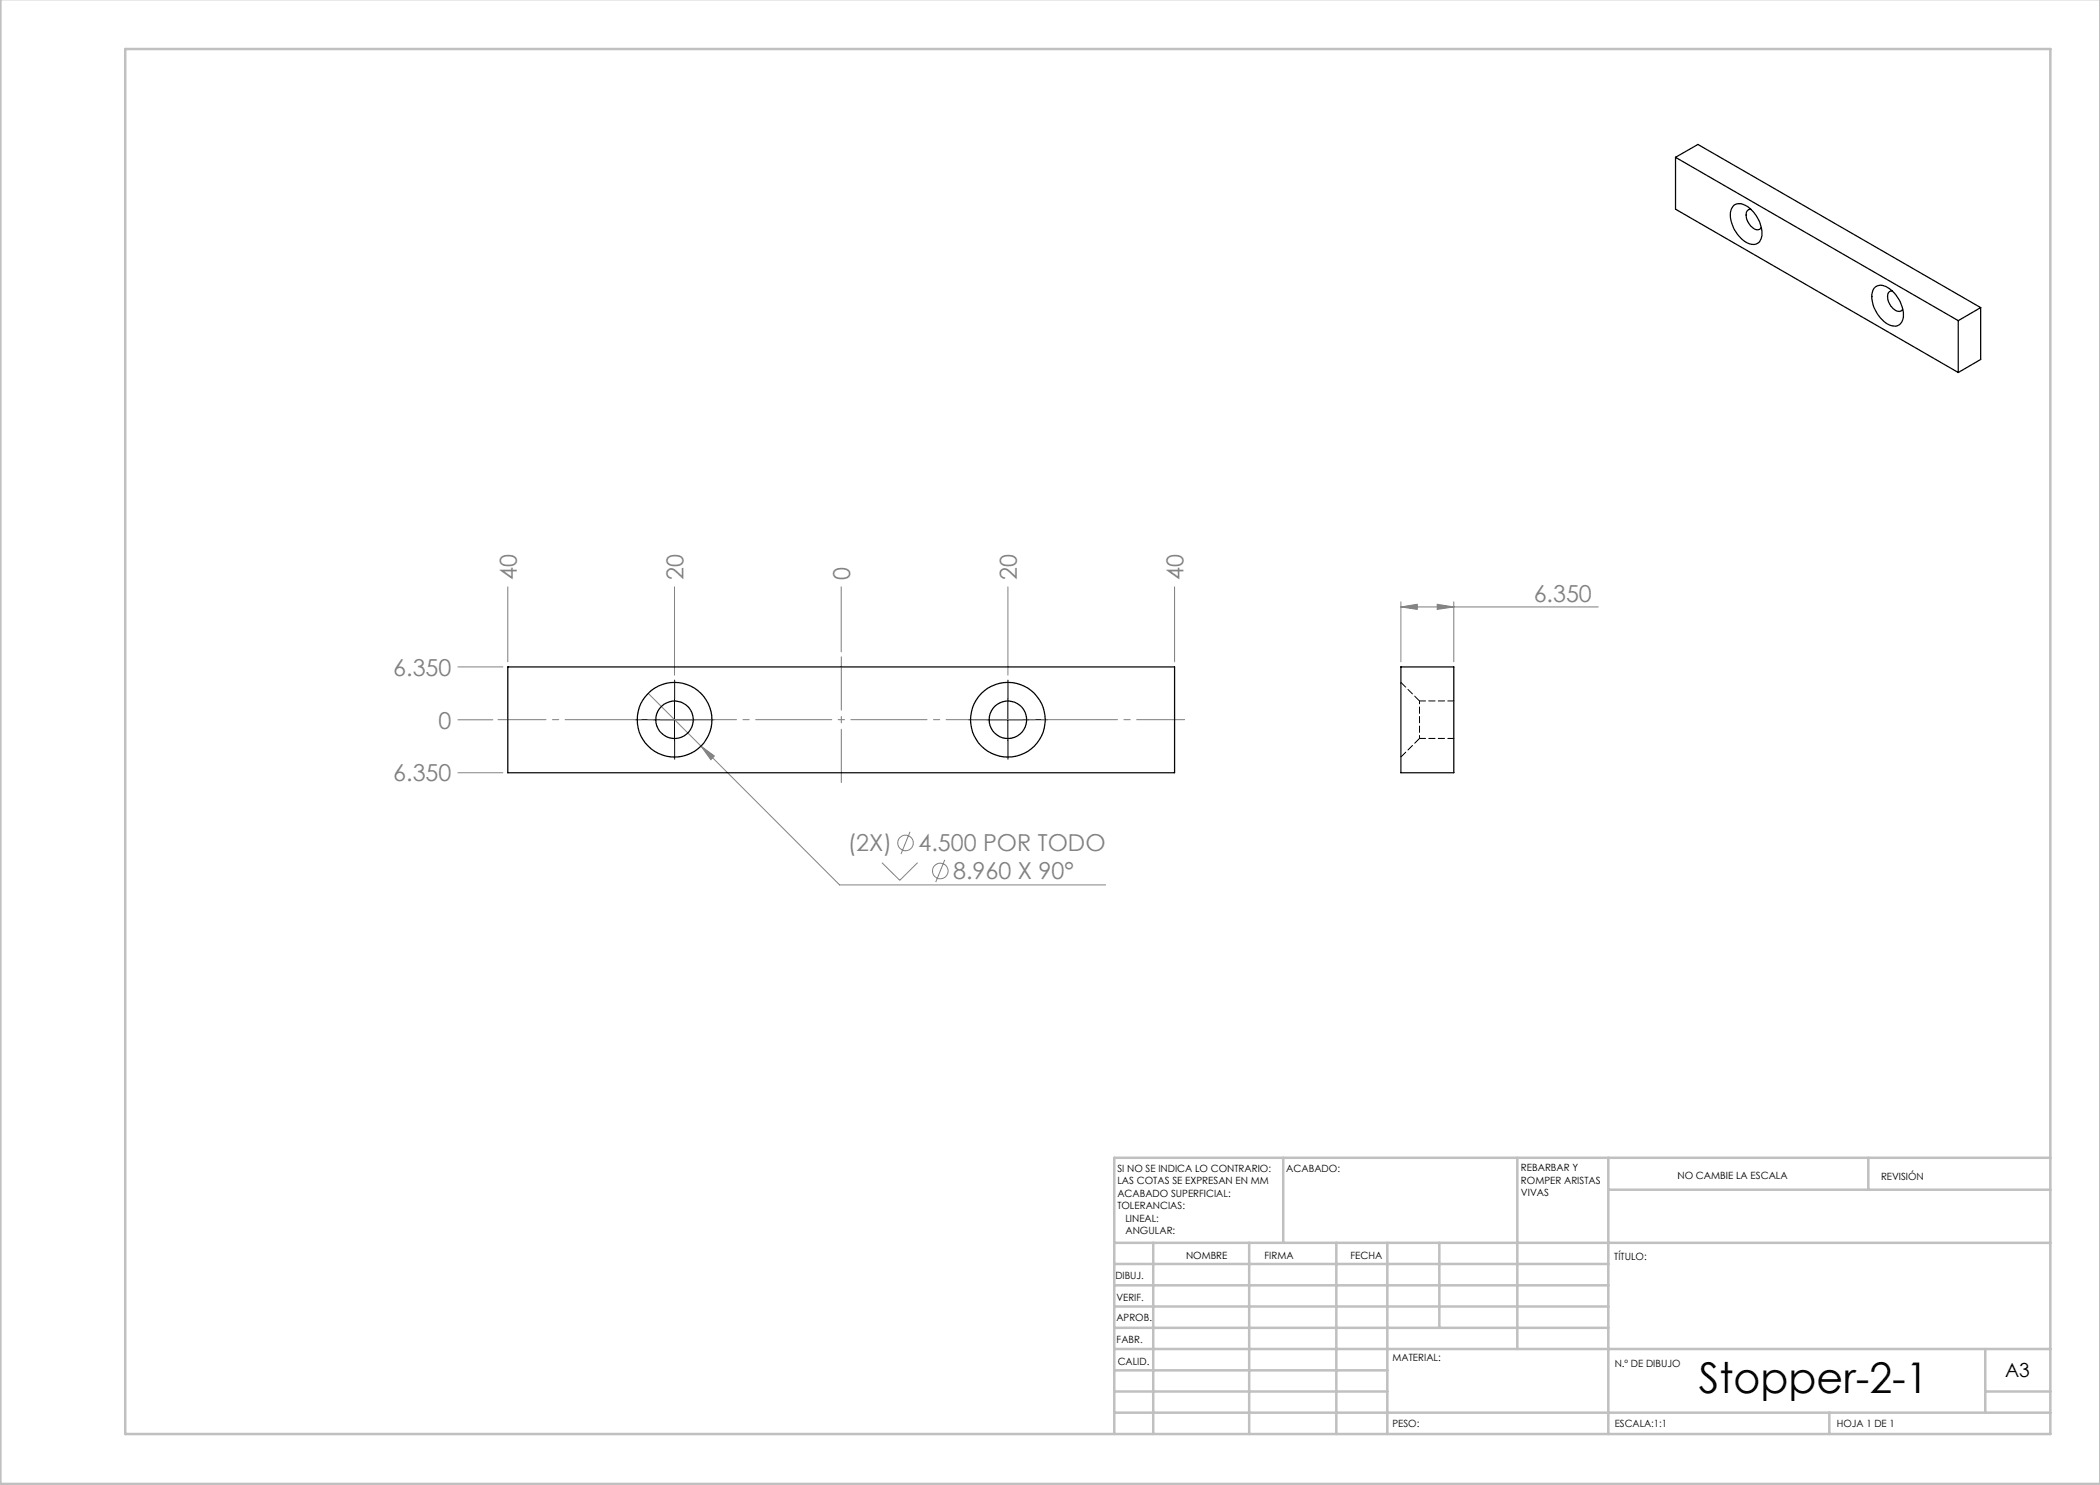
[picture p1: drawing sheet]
<svg xmlns="http://www.w3.org/2000/svg" width="420mm" height="297mm" viewBox="0 0 420 297" stroke-linecap="round" stroke-linejoin="round" font-family="sans-serif">
<g fill="none" stroke="#808080" stroke-width=".2">
<path d="M101.6 117.4v15M134.9 117.4v17.6M168.2 117.4v13M201.6 117.4v17.6M234.9 117.4v15M91.6 133.4h9M129.6 138.7l10.6 10.5M280.2 121.4l3.3-.5v1zM280.2 120.4v12M280.2 121.4h39.5M287.4 120.9l3.4 .5-3.4 .5zM290.8 120.4v12"/>
<path d="M91.6 144h7M91.6 154.5h9M140.2 149.2l2.7 2-.7 .7zM140.2 149.2l27.7 27.8h53.2M176.4 172.5l3.6 3.6 3.5-3.6M182 166.4l-1.8 4.4M188.9 172l-1.8 4.4"/>
<circle cx="181.1" cy="168.6" r="1.55"/>
<circle cx="188.1" cy="174.2" r="1.55"/>
</g>
<path d="M134.9 139.8v-3.8M201.6 139.8v-3.8M130.8 143.9h-3.8M134.9 148.1v3.8M139.1 143.9h3.7M197.4 143.9h-3.7M201.6 148.1v3.8M205.8 143.9h3.7" fill="none" stroke="#000" stroke-width=".2" stroke-dasharray="15.2 1.3 1.3 1.3"/>
<path d="M134.9 139.8v8.3M201.6 139.8v8.3M130.7 144h8.4M197.4 144h8.3" fill="none" stroke="#000" stroke-width=".2"/>
<path d="M99.6 143.9h137.3" fill="none" stroke="#808080" stroke-width=".2" stroke-dasharray="15.2 1.3 1.3 1.3" stroke-dashoffset="5.6"/>
<path d="M168.3 156.5v-25.1" fill="none" stroke="#808080" stroke-width=".2" stroke-dasharray="15.2 1.3 1.3 1.3" stroke-dashoffset="4.6"/>
<g fill="none" stroke="#c0c0c0" stroke-width=".5">
<path d="M.1 -.1v296.9h419.9M25 9.8h385.1v277h-385.1zM256.6 231.6v17M303.5 231.6v38.2M321.7 231.6v55.2M321.7 237.9h88.4M373.7 231.6v6.3M410.1 231.6h-187.3v55.2M222.8 248.6h187.3M222.8 257.1h98.9M222.8 252.8h98.9M230.6 248.6v38.2"/>
<path d="M249.8 248.6v38.2M267.3 248.6v38.2M277.5 248.6v38.2M287.9 248.6v17M222.8 265.6h98.9M222.8 261.3h98.9M222.8 278.3h54.7M222.8 274.1h54.7M222.8 269.8h187.3M397.1 278.3h13M397.1 269.8v12.7M222.8 282.5h187.3"/>
<path d="M365.9 282.5v4.3"/>
</g>
<g fill="#808080">
<path d="M140.2 149.2l2.7 2-.7 .7z"/>
<path d="M280.2 121.4l3.3-.5v1zM287.4 120.9l3.4 .5-3.4 .5z"/>
</g>
<g fill="none" stroke="#000" stroke-width=".25">
<path d="M335.1 31.5v10.3l56.6 32.7M335.1 31.5l56.6 32.6M335.1 31.5l4.5-2.6 56.5 32.6M346.7 41.1a2.48 2.48 0 0 1 3.3 .6 6.3 6.3 0 0 1 2.2 6.1 1.81 1.81 0 0 1-3 .7 6.4 6.4 0 0 1-2.9-6.6zM350.2 41.8a1.04 1.04 0 0 0-1 1.5 2.93 2.93 0 0 0 2.4 2.7l.4-.2 .2-.3M374.8 57.6a2.11 2.11 0 0 1 3.1 .1 6.6 6.6 0 0 1 2.7 6 1.87 1.87 0 0 1-3.1 1.1 6.7 6.7 0 0 1-3.1-6.2zM378.5 58.2a1 1 0 0 0-1 1.4 3 3 0 0 0 2.4 2.7l.4-.1 .2-.4M391.7 64.1v10.4M396.1 61.5l-4.4 2.6M396.1 61.5v10.4l-4.4 2.6M101.6 133.4h133.3v21.1h-133.3zM280.2 133.4h10.6v21.1h-10.6z"/>
<circle cx="134.9" cy="144" r="3.7"/>
<circle cx="134.9" cy="143.9" r="7.5"/>
<circle cx="201.6" cy="143.9" r="7.5"/>
<circle cx="201.6" cy="144" r="3.7"/>
</g>
<path d="M283.9 147.7v-7.5" fill="none" stroke="#000" stroke-width=".2" stroke-dasharray="1.3 .6" stroke-dashoffset=".7"/>
<path d="M280.2 151.4l3.7-3.7M283.9 140.2l-3.7-3.7" fill="none" stroke="#000" stroke-width=".2" stroke-dasharray="1.3 .6" stroke-dashoffset="-.1"/>
<path d="M283.9 147.7h6.9M290.8 140.2h-6.9" fill="none" stroke="#000" stroke-width=".2" stroke-dasharray="1.3 .6" stroke-dashoffset=".1"/>
<text font-size="8.5" x="339.8" y="278.5">Stopper-2-1</text>
<g font-size="4.7" fill="#808080">
<text x="103.4" y="116.1" transform="rotate(-90 103.4 116.1)">40</text>
<text x="136.7" y="116.1" transform="rotate(-90 136.7 116.1)">20</text>
<text x="170" y="116.1" transform="rotate(-90 170 116.1)">0</text>
<text x="203.4" y="116.1" transform="rotate(-90 203.4 116.1)">20</text>
<text x="236.7" y="116.1" transform="rotate(-90 236.7 116.1)">40</text>
<text x="306.7" y="120.3">6.350</text>
<text x="78.7" y="135.1">6.350</text>
<text x="87.7" y="145.7">0</text>
<text x="78.7" y="156.3">6.350</text>
<text x="169.5" y="170.3">(2X)</text>
<text x="183.7" y="170.3">4.500 POR TODO</text>
<text x="190.6" y="175.9">8.960 X 90°</text>
</g>
<text font-size="3.9" x="401" y="275.4">A3</text>
<g font-size="2">
<text x="223.5" y="234.4">SI NO SE INDICA LO CONTRARIO:</text>
<text x="223.5" y="236.9">LAS COTAS SE EXPRESAN EN MM</text>
<text x="223.5" y="239.4">ACABADO SUPERFICIAL:</text>
<text x="257.2" y="234.4">ACABADO:</text>
<text x="304.2" y="234.3">REBARBAR Y</text>
<text x="304.2" y="236.8">ROMPER ARISTAS</text>
<text x="304.2" y="239.3">VIVAS</text>
<text x="335.5" y="235.8">NO CAMBIE LA ESCALA</text>
<text x="376.2" y="236">REVISIÓN</text>
<text x="223.5" y="241.9">TOLERANCIAS:</text>
<text x="225.1" y="244.4">LINEAL:</text>
<text x="225.1" y="246.9">ANGULAR:</text>
<text x="237.2" y="251.8">NOMBRE</text>
<text x="252.9" y="251.7">FIRMA</text>
<text x="270.1" y="251.7">FECHA</text>
<text x="223.1" y="255.9">DIBUJ.</text>
<text x="322.8" y="252">TÍTULO:</text>
<text x="223.3" y="260.1">VERIF.</text>
<text x="223.3" y="264.2">APROB.</text>
<text x="223.3" y="268.6">FABR.</text>
<text x="223.5" y="272.9">CALID.</text>
<text x="278.5" y="272.3">MATERIAL:</text>
<text x="323" y="273.4">N.º DE DIBUJO</text>
<text x="278.5" y="285.3">PESO:</text>
<text x="323" y="285.4">ESCALA:1:1</text>
<text x="367.4" y="285.4">HOJA 1 DE 1</text>
</g>
</svg>
